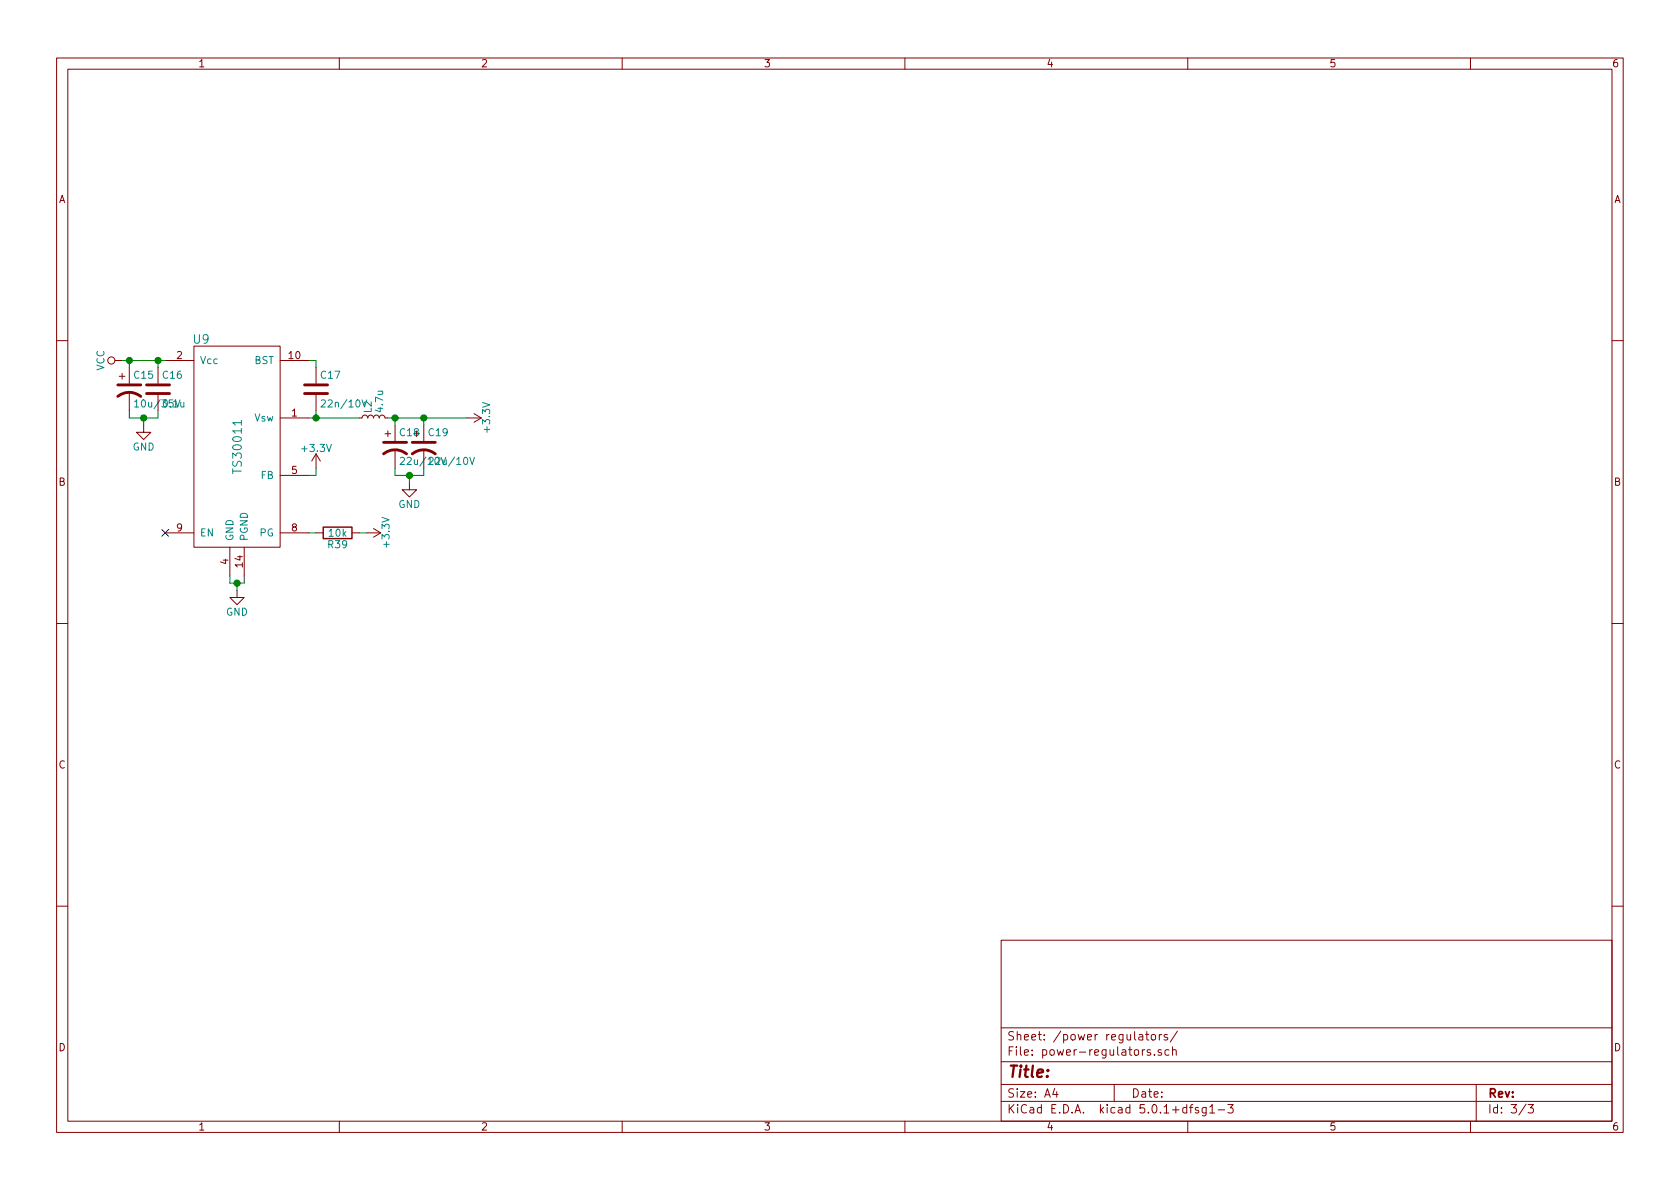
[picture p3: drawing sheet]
EESchema Schematic File Version 4
LIBS:fabrikator2mini-mk2-cache
EELAYER 26 0
EELAYER END
$Descr A4 11693 8268
encoding utf-8
Sheet 3 3
Title ""
Date ""
Rev ""
Comp ""
Comment1 ""
Comment2 ""
Comment3 ""
Comment4 ""
$EndDescr
$Comp
L power:VCC #PWR094
U 1 1
P 850 2500
F 0 "#PWR094" H 850 2350 50  0001 C CNN
F 1 "VCC" H 850 2650 50  0000 C CNN
F 2 "" H 850 2500 50  0000 C CNN
F 3 "" H 850 2500 50  0000 C CNN
	1    850  2500
	0    -1   -1   0   
$EndComp
$Comp
L power:GND #PWR095
U 1 1
P 1650 4100
F 0 "#PWR095" H 1650 3850 50  0001 C CNN
F 1 "GND" H 1650 3950 50  0000 C CNN
F 2 "" H 1650 4100 50  0000 C CNN
F 3 "" H 1650 4100 50  0000 C CNN
	1    1650 4100
	1    0    0    -1  
$EndComp
$Comp
L fabrikator2mini-mk2-rescue:L_Small L2
U 1 1
P 2600 2900
F 0 "L2" H 2630 2940 50  0000 L CNN
F 1 "4.7u" H 2630 2860 50  0000 L CNN
F 2 "Choke_SMD:Choke_SMD_Wuerth-WE-PD2-Typ-MS" H 2600 2900 50  0001 C CNN
F 3 "" H 2600 2900 50  0000 C CNN
	1    2600 2900
	0    -1   -1   0   
$EndComp
$Comp
L fabrikator2mini-mk2-rescue:CP1 C15
U 1 1
P 900 2700
F 0 "C15" H 925 2800 50  0000 L CNN
F 1 "10u/35V" H 925 2600 50  0000 L CNN
F 2 "Capacitors_SMD:C_1206_HandSoldering" H 900 2700 50  0001 C CNN
F 3 "" H 900 2700 50  0000 C CNN
	1    900  2700
	1    0    0    -1  
$EndComp
$Comp
L fabrikator2mini-mk2-rescue:CP1 C18
U 1 1
P 2750 3100
F 0 "C18" H 2775 3200 50  0000 L CNN
F 1 "22u/10V" H 2775 3000 50  0000 L CNN
F 2 "Capacitors_SMD:C_0805_HandSoldering" H 2750 3100 50  0001 C CNN
F 3 "" H 2750 3100 50  0000 C CNN
	1    2750 3100
	1    0    0    -1  
$EndComp
$Comp
L fabrikator2mini-mk2-rescue:CP1 C19
U 1 1
P 2950 3100
F 0 "C19" H 2975 3200 50  0000 L CNN
F 1 "22u/10V" H 2975 3000 50  0000 L CNN
F 2 "Capacitors_SMD:C_0805_HandSoldering" H 2950 3100 50  0001 C CNN
F 3 "" H 2950 3100 50  0000 C CNN
	1    2950 3100
	1    0    0    -1  
$EndComp
$Comp
L power:+3.3V #PWR096
U 1 1
P 3250 2900
F 0 "#PWR096" H 3250 2750 50  0001 C CNN
F 1 "+3.3V" H 3250 3040 50  0000 C CNN
F 2 "" H 3250 2900 50  0000 C CNN
F 3 "" H 3250 2900 50  0000 C CNN
	1    3250 2900
	0    1    1    0   
$EndComp
$Comp
L fabrikator2mini-mk2-rescue:R R39
U 1 1
P 2350 3700
F 0 "R39" V 2430 3700 50  0000 C CNN
F 1 "10k" V 2350 3700 50  0000 C CNN
F 2 "Resistors_SMD:R_0805_HandSoldering" V 2280 3700 50  0001 C CNN
F 3 "" H 2350 3700 50  0000 C CNN
	1    2350 3700
	0    1    1    0   
$EndComp
$Comp
L power:+3.3V #PWR097
U 1 1
P 2550 3700
F 0 "#PWR097" H 2550 3550 50  0001 C CNN
F 1 "+3.3V" H 2550 3840 50  0000 C CNN
F 2 "" H 2550 3700 50  0000 C CNN
F 3 "" H 2550 3700 50  0000 C CNN
	1    2550 3700
	0    1    1    0   
$EndComp
$Comp
L power:GND #PWR098
U 1 1
P 1000 2950
F 0 "#PWR098" H 1000 2700 50  0001 C CNN
F 1 "GND" H 1000 2800 50  0000 C CNN
F 2 "" H 1000 2950 50  0000 C CNN
F 3 "" H 1000 2950 50  0000 C CNN
	1    1000 2950
	1    0    0    -1  
$EndComp
$Comp
L power:GND #PWR099
U 1 1
P 2850 3350
F 0 "#PWR099" H 2850 3100 50  0001 C CNN
F 1 "GND" H 2850 3200 50  0000 C CNN
F 2 "" H 2850 3350 50  0000 C CNN
F 3 "" H 2850 3350 50  0000 C CNN
	1    2850 3350
	1    0    0    -1  
$EndComp
$Comp
L power:+3.3V #PWR0100
U 1 1
P 2200 3250
F 0 "#PWR0100" H 2200 3100 50  0001 C CNN
F 1 "+3.3V" H 2200 3390 50  0000 C CNN
F 2 "" H 2200 3250 50  0000 C CNN
F 3 "" H 2200 3250 50  0000 C CNN
	1    2200 3250
	1    0    0    -1  
$EndComp
Wire Wire Line
	1600 4000 1600 4050
Wire Wire Line
	1600 4050 1650 4050
Wire Wire Line
	1700 4050 1700 4000
Wire Wire Line
	2150 2500 2200 2500
Wire Wire Line
	2200 2500 2200 2550
Wire Wire Line
	2150 2900 2200 2900
Wire Wire Line
	900  2850 900  2900
Wire Wire Line
	900  2900 1000 2900
Wire Wire Line
	1100 2900 1100 2850
Wire Wire Line
	850  2500 900  2500
Wire Wire Line
	900  2550 900  2500
Connection ~ 900  2500
Wire Wire Line
	1100 2550 1100 2500
Connection ~ 1100 2500
Wire Wire Line
	1650 4050 1650 4100
Connection ~ 1650 4050
Wire Wire Line
	2150 3700 2200 3700
Wire Wire Line
	2500 3700 2550 3700
Wire Wire Line
	2750 3250 2750 3300
Wire Wire Line
	2750 3300 2850 3300
Wire Wire Line
	2950 3300 2950 3250
Wire Wire Line
	2850 3350 2850 3300
Connection ~ 2850 3300
Wire Wire Line
	2700 2900 2750 2900
Wire Wire Line
	2750 2950 2750 2900
Connection ~ 2750 2900
Wire Wire Line
	2950 2950 2950 2900
Connection ~ 2950 2900
Wire Wire Line
	2150 3300 2200 3300
Wire Wire Line
	2200 2850 2200 2900
Connection ~ 2200 2900
Wire Wire Line
	2200 3300 2200 3250
Wire Wire Line
	1000 2950 1000 2900
Connection ~ 1000 2900
NoConn ~ 1150 3700
$Comp
L fabrikator2mini-mk2-rescue:C C17
U 1 1
P 2200 2700
AR Path="/5A734B53" Ref="C17"  Part="1" 
AR Path="/5A70001E/5A734B53" Ref="C17"  Part="1" 
F 0 "C17" H 2225 2800 50  0000 L CNN
F 1 "22n/10V" H 2225 2600 50  0000 L CNN
F 2 "Capacitors_SMD:C_0805_HandSoldering" H 2238 2550 50  0001 C CNN
F 3 "" H 2200 2700 50  0000 C CNN
	1    2200 2700
	1    0    0    -1  
$EndComp
$Comp
L fabrikator2mini-mk2-rescue:C C16
U 1 1
P 1100 2700
AR Path="/5A73A734" Ref="C16"  Part="1" 
AR Path="/5A70001E/5A73A734" Ref="C16"  Part="1" 
F 0 "C16" H 1125 2800 50  0000 L CNN
F 1 "0.1u" H 1125 2600 50  0000 L CNN
F 2 "Capacitors_SMD:C_0805_HandSoldering" H 1138 2550 50  0001 C CNN
F 3 "" H 1100 2700 50  0000 C CNN
	1    1100 2700
	1    0    0    -1  
$EndComp
$Comp
L custom:TS30011 U9
U 1 1
P 1650 3100
F 0 "U9" H 1400 3850 60  0000 C CNN
F 1 "TS30011" V 1650 3100 60  0000 C CNN
F 2 "Housings_DFN_QFN:QFN-16-1EP_3x3mm_Pitch0.5mm" H 1600 3100 60  0001 C CNN
F 3 "" H 1600 3100 60  0001 C CNN
	1    1650 3100
	1    0    0    -1  
$EndComp
Wire Wire Line
	900  2500 1100 2500
Wire Wire Line
	1100 2500 1150 2500
Wire Wire Line
	1650 4050 1700 4050
Wire Wire Line
	2850 3300 2950 3300
Wire Wire Line
	2750 2900 2950 2900
Wire Wire Line
	2200 2900 2500 2900
Wire Wire Line
	1000 2900 1100 2900
Wire Wire Line
	2950 2900 3250 2900
$EndSCHEMATC
